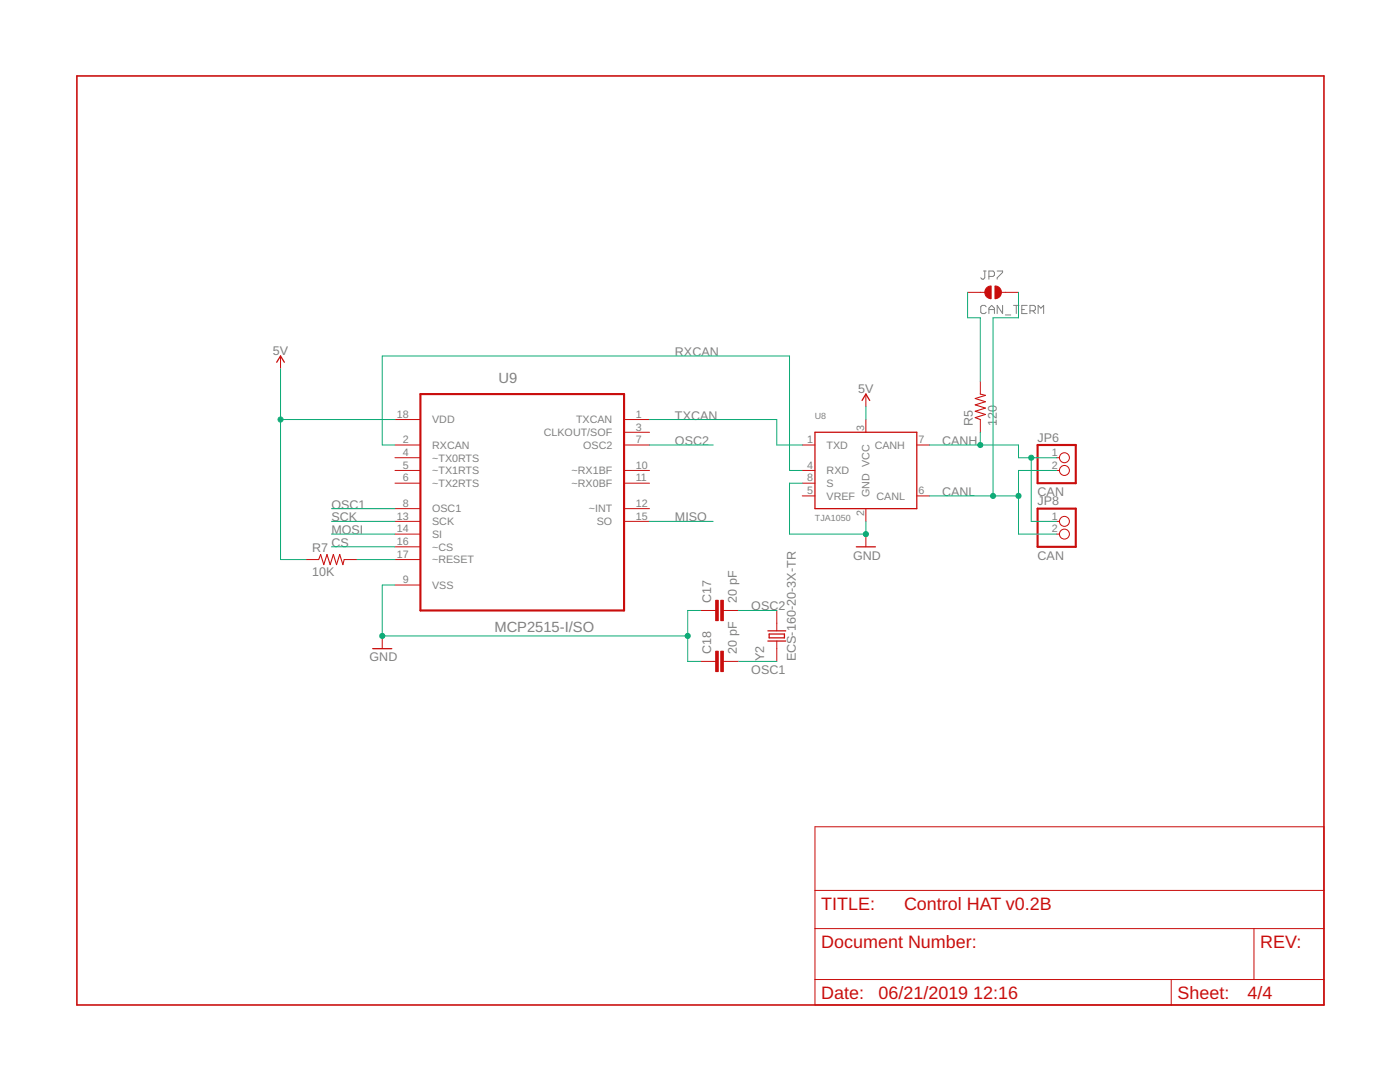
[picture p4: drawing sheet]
<svg xmlns="http://www.w3.org/2000/svg" width="279mm" height="216mm" viewBox="0 0 279 216" stroke-linecap="round" stroke-linejoin="round" font-family="sans-serif">
<g fill="none" stroke="#808080" stroke-width=".2">
<path d="M196.3 54.1h.5M196.5 54.1v1.3l-.2 .3h-.3l-.3-.3M197.4 55.2h.8l.3-.3v-.5l-.3-.3h-.8v1.6M199 54.1h1.1v.3l-1.1 1v.3M196.8 61.2l-.3-.3h-.5l-.3 .3v1.1l.3 .3h.5l.3-.3M197.4 62.6v-1.1l.5-.6 .6 .6v1.1M197.4 61.8h1.1M200.1 60.9v1.7l-1.1-1.7v1.7M200.6 62.8h1.1M202.3 60.9h1.1M202.8 60.9v1.7M203.9 61.8h.5"/>
<path d="M205 60.9h-1.1v1.7h1.1M205.5 62h.9l.2-.2v-.6l-.2-.3h-.9v1.7M206.1 62l.5 .6M207.2 62.6v-1.7l.5 .6 .6-.6v1.7"/>
</g>
<path d="M15.3 15.2h248.9v185.3h-248.9z" fill="none" stroke="#c90d0c" stroke-width=".32"/>
<g fill="none" stroke="#c90d0c" stroke-width=".2">
<path d="M193.1 58.3h3.4M199.8 58.3h3.5M56 71v2.6M172.8 78.6v2.6M195.6 76.1v2.5M78.8 88.8h5.1M78.8 96.4h5.1M78.8 93.9h5.1M78.8 91.3h5.1M78.8 83.7h5.1M124.5 88.8h5.1M124.5 96.4h5.1"/>
<path d="M124.5 93.9h5.1M124.5 83.7h5.1M124.5 86.3h5.1M160.1 88.8h2.5M160.1 96.4h2.5M160.1 93.9h2.5M160.1 99h2.5M172.8 83.7v2.6M183 88.8h2.5M183 99h2.5M195.6 83.7v2.6M210.9 93.9h.6"/>
<path d="M210.9 91.3h.6M61.1 111.7h2.5M68.7 111.7h2.5M78.8 111.7h5.1M78.8 101.5h5.1M78.8 104h5.1M78.8 106.6h5.1M78.8 109.1h5.1M78.8 116.7h5.1M124.5 101.5h5.1M124.5 104h5.1M172.8 101.5v2.5"/>
<path d="M172.8 106.6v2.5M210.9 104h.6M210.9 106.6h.6M76.3 126.9v2.5M139.8 121.8h3M139.8 132h3M144.4 121.8h3M144.4 132h3M155 121.8v4.1M155 127.9v4.1M162.6 165h101.6v35.5h-101.6zM162.6 177.7h101.6"/>
<path d="M162.6 185.3h101.6M162.6 195.5h101.6M233.7 195.5v5M250.3 185.3v10.2"/>
<circle cx="212.4" cy="91.3" r=".99"/>
<circle cx="212.4" cy="93.9" r=".99"/>
<circle cx="212.4" cy="104" r=".99"/>
<circle cx="212.4" cy="106.6" r=".99"/>
</g>
<path d="M55.2 72.3l.8-1.3 .7 1.3M172 79.9l.8-1.3 .8 1.3M162.6 86.3h20.4v15.2h-20.4zM170.9 109.1h3.8M74.4 129.4h3.8M153.2 125.9h3.6M153.2 127.9h3.6M153.5 126.5h3v.8h-3z" fill="none" stroke="#c90d0c" stroke-width=".25"/>
<path d="M83.9 78.6h40.6v43.2h-40.6zM207.1 88.8h7.6v7.6h-7.6zM207.1 101.5h7.6v7.6h-7.6z" fill="none" stroke="#c90d0c" stroke-width=".42"/>
<path d="M195.6 78.6l1.1 .3-2.1 .6 2.1 .7-2.1 .6 2.1 .6-2.1 .7 2.1 .6-2.1 .6 1 .4M63.6 111.7l.4-1.1 .6 2.1 .7-2.1 .6 2.1 .6-2.1 .7 2.1 .6-2.1 .6 2.1 .3-1" fill="none" stroke="#c90d0c" stroke-width=".21"/>
<g fill="#c90d0c" stroke="#c90d0c" stroke-width=".2">
<path d="M143.8 119.8h.6v4h-.6z"/>
<path d="M142.8 119.8h.5v4h-.5z"/>
<path d="M143.8 129.9h.6v4.1h-.6z"/>
<path d="M142.8 129.9h.5v4.1h-.5z"/>
</g>
<g fill="#c90d0c" stroke="#c90d0c" stroke-width=".2">
<path d="M198.6 57.1a1.27 1.27 0 0 1 1.3 1.2 1.27 1.27 0 0 1-1.3 1.3z" fill-rule="evenodd"/>
<path d="M196.8 57.5l.6-.4h.4v2.5a1.27 1.27 0 0 1-1.2-.7 1.27 1.27 0 0 1 .2-1.4z" fill-rule="evenodd"/>
</g>
<g fill="none" stroke="#0dab76" stroke-width=".2">
<path d="M193.1 58.3v5.1h2.5v12.7M203.3 58.3v5.1h-5.1v35.6M56 73.6v38.1h5.1M56 83.7h22.8M78.8 88.8h-2.5v-17.8h81.3v22.9h2.5M129.6 83.7h25.4v5.1h5.1M129.6 88.8h12.7M160.1 96.4h-2.5v10.2h15.2v-2.6M172.8 81.2v2.5M185.5 88.8h17.8v2.5h7.6M185.5 99h17.8M195.6 86.3v2.5"/>
<path d="M205.8 91.3v12.7h5.1M210.9 93.9h-7.6v12.7h7.6M66.1 106.6h12.7M66.1 109.1h12.7M66.1 104h12.7M66.1 101.5h12.7M71.2 111.7h7.6M78.8 116.7h-2.5v10.2h60.9M129.6 104h12.7M139.8 121.8h-2.6v10.2h2.6M147.4 121.8h7.6M147.4 132h7.6"/>
</g>
<g fill="#0dab76" stroke="#0dab76" stroke-width=".2">
<circle cx="172.8" cy="106.6" r=".51"/>
<circle cx="76.3" cy="126.9" r=".51"/>
<circle cx="137.2" cy="126.9" r=".51"/>
<circle cx="56" cy="83.7" r=".51"/>
<circle cx="195.6" cy="88.8" r=".51"/>
<circle cx="205.8" cy="91.3" r=".51"/>
<circle cx="198.2" cy="99" r=".51"/>
<circle cx="203.3" cy="99" r=".51"/>
</g>
<g font-size="3.6" fill="#c90d0c">
<text x="163.9" y="181.5">TITLE:</text>
<text x="180.4" y="181.5">Control HAT v0.2B</text>
<text x="163.9" y="189.1">Document Number:</text>
<text x="251.5" y="189.1">REV:</text>
<text x="163.9" y="199.3">Date:</text>
<text x="175.3" y="199.3">06/21/2019</text>
<text x="194.2" y="199.3">12:16</text>
<text x="235" y="199.3">Sheet:</text>
<text x="249" y="199.3">4/4</text>
</g>
<g font-size="2.9" fill="#808080">
<text x="99.5" y="76.5">U9</text>
<text x="98.7" y="126.1">MCP2515-I/SO</text>
</g>
<g font-size="2.5" fill="#808080">
<text x="54.5" y="70.8">5V</text>
<text x="134.7" y="71">RXCAN</text>
<text x="134.7" y="83.7">TXCAN</text>
<text x="171.3" y="78.4">5V</text>
<text x="134.7" y="88.8">OSC2</text>
<text x="188" y="88.8">CANH</text>
<text x="194.2" y="85" transform="rotate(-90 194.2 85)">R5</text>
<text x="199" y="85" transform="rotate(-90 199 85)">120</text>
<text x="207.1" y="88.2">JP6</text>
<text x="66.1" y="101.5">OSC1</text>
<text x="188" y="99">CANL</text>
<text x="207.1" y="99">CAN</text>
<text x="207.1" y="100.9">JP8</text>
<text x="66.1" y="104">SCK</text>
<text x="66.1" y="106.6">MOSI</text>
<text x="134.7" y="104">MISO</text>
<text x="62.3" y="110.2">R7</text>
<text x="66.1" y="109.1">CS</text>
<text x="170.3" y="111.7">GND</text>
<text x="207.1" y="111.7">CAN</text>
<text x="62.3" y="115">10K</text>
<text x="141.9" y="120.3" transform="rotate(-90 141.9 120.3)">C17</text>
<text x="147" y="120.3" transform="rotate(-90 147 120.3)">20 pF</text>
<text x="149.9" y="121.8">OSC2</text>
<text x="73.8" y="132">GND</text>
<text x="141.9" y="130.4" transform="rotate(-90 141.9 130.4)">C18</text>
<text x="147" y="130.4" transform="rotate(-90 147 130.4)">20 pF</text>
<text x="152.5" y="132" transform="rotate(-90 152.5 132)">Y2</text>
<text x="158.8" y="132" transform="rotate(-90 158.8 132)">ECS-160-20-3X-TR</text>
<text x="149.9" y="134.5">OSC1</text>
</g>
<g font-size="2.1" fill="#808080">
<text x="79.2" y="83.4">18</text>
<text x="126.9" y="83.4">1</text>
<text x="80.4" y="88.4">2</text>
<text x="86.2" y="84.5">VDD</text>
<text x="86.2" y="89.6">RXCAN</text>
<text x="108.5" y="87">CLKOUT/SOF</text>
<text x="115" y="84.5">TXCAN</text>
<text x="116.4" y="89.6">OSC2</text>
<text x="126.9" y="85.9">3</text>
<text x="126.9" y="88.4">7</text>
<text x="161.1" y="88.4">1</text>
<text x="165" y="89.6">TXD</text>
<text x="172.4" y="85.9" transform="rotate(-90 172.4 85.9)">3</text>
<text x="174.6" y="89.6">CANH</text>
<text x="183.3" y="88.4">7</text>
<text x="80.4" y="91">4</text>
<text x="80.4" y="93.5">5</text>
<text x="86.2" y="92.1">~TX0RTS</text>
<text x="86.2" y="94.6">~TX1RTS</text>
<text x="114.1" y="94.6">~RX1BF</text>
<text x="126.9" y="93.5">10</text>
<text x="161.1" y="93.5">4</text>
<text x="165" y="94.6">RXD</text>
<text x="209.9" y="91">1</text>
<text x="209.9" y="93.5">2</text>
<text x="80.4" y="96.1">6</text>
<text x="80.4" y="101.1">8</text>
<text x="86.2" y="97.2">~TX2RTS</text>
<text x="114.1" y="97.2">~RX0BF</text>
<text x="126.9" y="96.1">11</text>
<text x="126.9" y="101.1">12</text>
<text x="161.1" y="96.1">8</text>
<text x="161.1" y="98.6">5</text>
<text x="165" y="97.2">S</text>
<text x="165" y="99.7">VREF</text>
<text x="173.6" y="99.2" transform="rotate(-90 173.6 99.2)">GND VCC</text>
<text x="174.9" y="99.7">CANL</text>
<text x="183.3" y="98.6">6</text>
<text x="79.2" y="103.7">13</text>
<text x="79.2" y="106.2">14</text>
<text x="86.2" y="102.3">OSC1</text>
<text x="86.2" y="104.8">SCK</text>
<text x="86.2" y="107.3">SI</text>
<text x="117.5" y="102.3">~INT</text>
<text x="119.1" y="104.8">SO</text>
<text x="126.9" y="103.7">15</text>
<text x="172.4" y="103" transform="rotate(-90 172.4 103)">2</text>
<text x="209.9" y="103.7">1</text>
<text x="209.9" y="106.2">2</text>
<text x="79.2" y="108.8">16</text>
<text x="79.2" y="111.3">17</text>
<text x="86.2" y="109.9">~CS</text>
<text x="86.2" y="112.4">~RESET</text>
<text x="80.4" y="116.4">9</text>
<text x="86.2" y="117.5">VSS</text>
</g>
<g font-size="1.8" fill="#808080">
<text x="162.6" y="83.7">U8</text>
<text x="162.6" y="104">TJA1050</text>
</g>
</svg>
